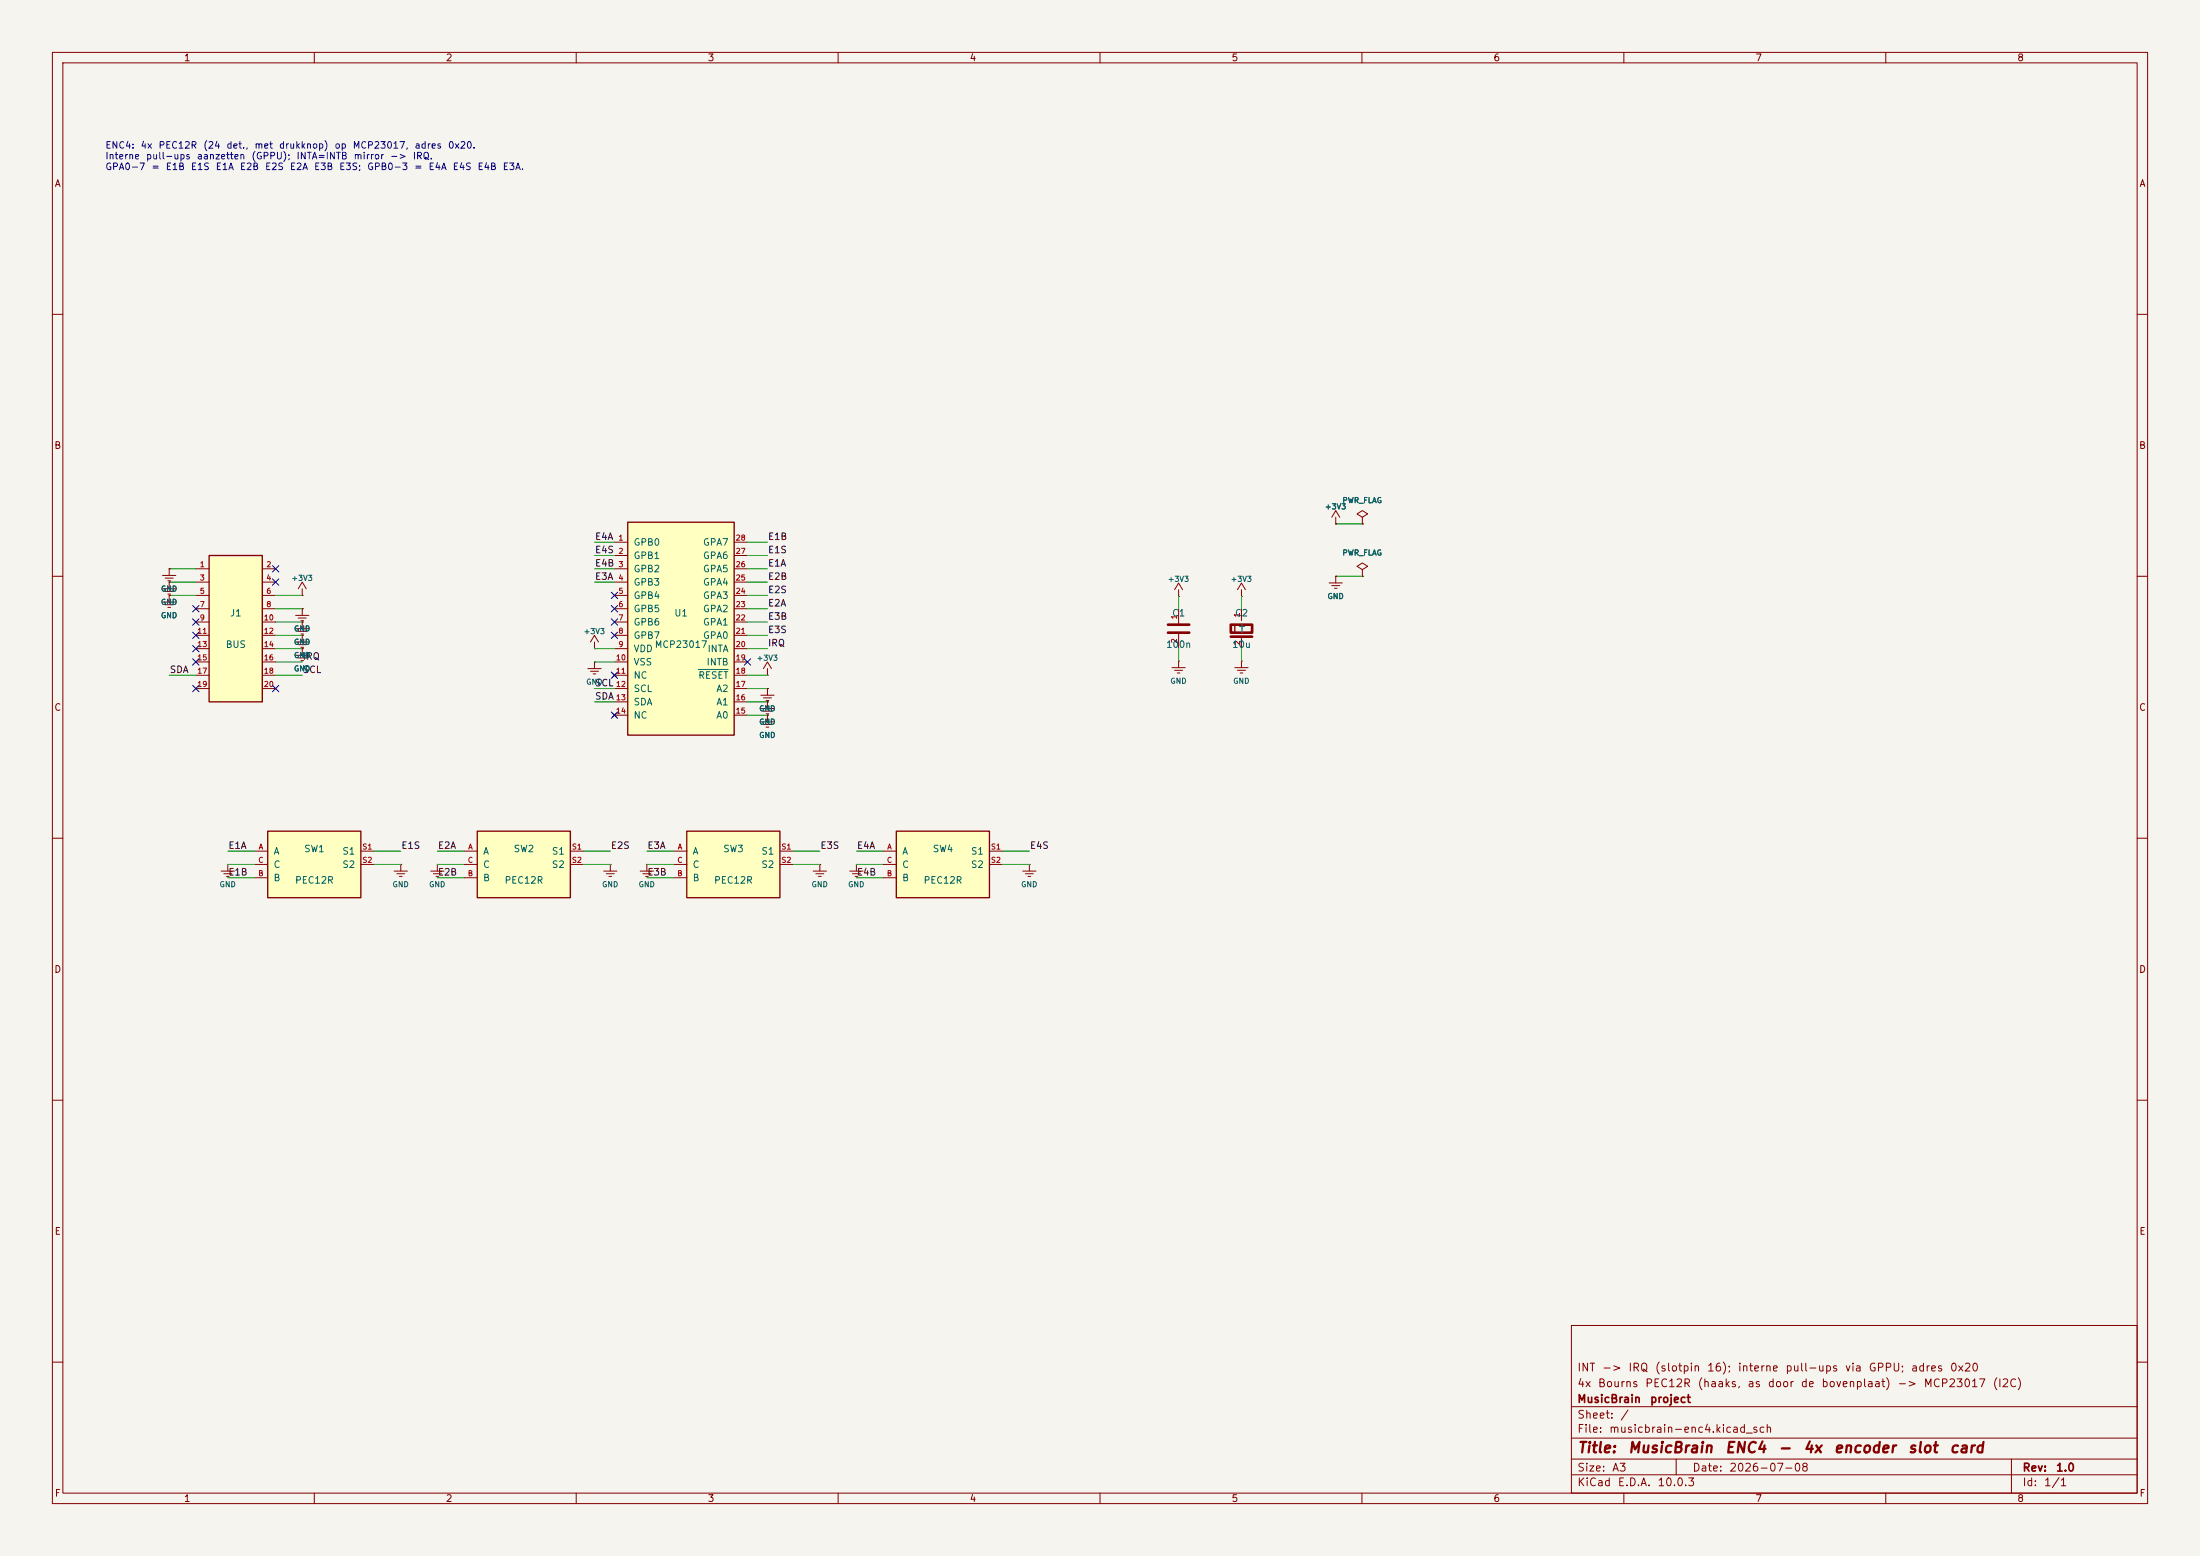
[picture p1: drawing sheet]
(kicad_sch
 (version 20231120)
 (generator "eeschema")
 (generator_version "8.0")
 (paper "A3")
 (title_block
  (title "MusicBrain ENC4 - 4x encoder slot card")
  (date "2026-07-08")
  (rev "1.0")
  (company "MusicBrain project")
  (comment 1 "4x Bourns PEC12R (haaks, as door de bovenplaat) -> MCP23017 (I2C)")
  (comment 2 "INT -> IRQ (slotpin 16); interne pull-ups via GPPU; adres 0x20"))
 (lib_symbols
  (symbol "Device:R"
   (pin_names (offset 0)) (pin_numbers (hide yes))
   (property "Reference" "R" (at 1.016 0 90) (effects (font (size 1.27 1.27))))
   (property "Value" "R" (at -1.016 0 90) (effects (font (size 1.27 1.27))))
   (property "Footprint" "" (at 0 0 0) (effects (font (size 1.27 1.27)) (hide yes)))
   (property "Datasheet" "" (at 0 0 0) (effects (font (size 1.27 1.27)) (hide yes)))
   (symbol "R_0_1"
    (polyline (pts (xy -1.016 -2.032) (xy 1.016 -2.032) (xy 1.016 2.032) (xy -1.016 2.032) (xy -1.016 -2.032)) (stroke (width 0) (type default)) (fill (type none))))
   (symbol "R_1_1"
    (pin passive line (at 0 3.81 270) (length 1.778) (name "~" (effects (font (size 1.27 1.27)))) (number "1" (effects (font (size 1.0 1.0)))))
    (pin passive line (at 0 -3.81 90) (length 1.778) (name "~" (effects (font (size 1.27 1.27)))) (number "2" (effects (font (size 1.0 1.0)))))))
  (symbol "Device:C"
   (pin_names (offset 0.254))
   (property "Reference" "C" (at 1.524 0 90) (effects (font (size 1.27 1.27))))
   (property "Value" "C" (at -1.524 0 90) (effects (font (size 1.27 1.27))))
   (property "Footprint" "" (at 0 0 0) (effects (font (size 1.27 1.27)) (hide yes)))
   (property "Datasheet" "" (at 0 0 0) (effects (font (size 1.27 1.27)) (hide yes)))
   (symbol "C_0_1"
    (polyline (pts (xy -2.032 -0.762) (xy 2.032 -0.762)) (stroke (width 0.508) (type default)) (fill (type none)))
    (polyline (pts (xy -2.032 0.762) (xy 2.032 0.762)) (stroke (width 0.508) (type default)) (fill (type none))))
   (symbol "C_1_1"
    (pin passive line (at 0 3.81 270) (length 3.048) (name "~" (effects (font (size 1.27 1.27)))) (number "1" (effects (font (size 1.0 1.0)))))
    (pin passive line (at 0 -3.81 90) (length 3.048) (name "~" (effects (font (size 1.27 1.27)))) (number "2" (effects (font (size 1.0 1.0)))))))
  (symbol "Device:C_Polarized"
   (pin_names (offset 0.254))
   (property "Reference" "C" (at 1.524 0 90) (effects (font (size 1.27 1.27))))
   (property "Value" "C_Polarized" (at -1.524 0 90) (effects (font (size 1.27 1.27))))
   (property "Footprint" "" (at 0 0 0) (effects (font (size 1.27 1.27)) (hide yes)))
   (property "Datasheet" "" (at 0 0 0) (effects (font (size 1.27 1.27)) (hide yes)))
   (symbol "C_Polarized_0_1"
    (rectangle (start -2.032 0.762) (end 2.032 -0.762) (stroke (width 0.508) (type default)) (fill (type none)))
    (polyline (pts (xy -2.032 -1.524) (xy 2.032 -1.524)) (stroke (width 0.508) (type default)) (fill (type none)))
    (polyline (pts (xy -1.27 -0.762) (xy -1.27 0.762)) (stroke (width 0.254) (type default)) (fill (type none))))
   (symbol "C_Polarized_1_1"
    (pin passive line (at 0 3.81 270) (length 2.286) (name "+" (effects (font (size 1.27 1.27)))) (number "1" (effects (font (size 1.0 1.0)))))
    (pin passive line (at 0 -3.81 90) (length 2.286) (name "-" (effects (font (size 1.27 1.27)))) (number "2" (effects (font (size 1.0 1.0)))))))
  (symbol "power:PWR_FLAG"
   (power)
   (pin_numbers (hide yes)) (pin_names (offset 0) (hide yes))
   (property "Reference" "#FLG" (at 0 1.905 0) (effects (font (size 1.27 1.27)) (hide yes)))
   (property "Value" "PWR_FLAG" (at 0 3.81 0) (effects (font (size 1.27 1.27))))
   (property "Footprint" "" (at 0 0 0) (effects (font (size 1.27 1.27)) (hide yes)))
   (property "Datasheet" "" (at 0 0 0) (effects (font (size 1.27 1.27)) (hide yes)))
   (symbol "PWR_FLAG_0_1"
    (polyline (pts (xy 0 0) (xy 0 1.27) (xy -1.016 1.905) (xy 0 2.54) (xy 1.016 1.905) (xy 0 1.27)) (stroke (width 0) (type default)) (fill (type none))))
   (symbol "PWR_FLAG_1_1"
    (pin power_out line (at 0 0 90) (length 0) (name "pwr" (effects (font (size 1.27 1.27)) (hide yes))) (number "1" (effects (font (size 1.0 1.0)))))))
  (symbol "Custom:Conn_02x10"
   (pin_names (offset 1.016) (hide yes))
   (property "Reference" "J" (at 0 15.24 0) (effects (font (size 1.27 1.27))))
   (property "Value" "Conn_02x10" (at 0 -15.24 0) (effects (font (size 1.27 1.27))))
   (property "Footprint" "" (at 0 0 0) (effects (font (size 1.27 1.27)) (hide yes)))
   (property "Datasheet" "" (at 0 0 0) (effects (font (size 1.27 1.27)) (hide yes)))
   (symbol "Conn_02x10_0_1"
    (rectangle (start -5.08 13.97) (end 5.08 -13.97) (stroke (width 0.254) (type default)) (fill (type background))))
   (symbol "Conn_02x10_1_1"
    (pin passive line (at -7.62 11.43 0) (length 2.54) (name "Pin_1" (effects (font (size 1.27 1.27)))) (number "1" (effects (font (size 1.0 1.0)))))
    (pin passive line (at 7.62 11.43 180) (length 2.54) (name "Pin_2" (effects (font (size 1.27 1.27)))) (number "2" (effects (font (size 1.0 1.0)))))
    (pin passive line (at -7.62 8.89 0) (length 2.54) (name "Pin_3" (effects (font (size 1.27 1.27)))) (number "3" (effects (font (size 1.0 1.0)))))
    (pin passive line (at 7.62 8.89 180) (length 2.54) (name "Pin_4" (effects (font (size 1.27 1.27)))) (number "4" (effects (font (size 1.0 1.0)))))
    (pin passive line (at -7.62 6.35 0) (length 2.54) (name "Pin_5" (effects (font (size 1.27 1.27)))) (number "5" (effects (font (size 1.0 1.0)))))
    (pin passive line (at 7.62 6.35 180) (length 2.54) (name "Pin_6" (effects (font (size 1.27 1.27)))) (number "6" (effects (font (size 1.0 1.0)))))
    (pin passive line (at -7.62 3.81 0) (length 2.54) (name "Pin_7" (effects (font (size 1.27 1.27)))) (number "7" (effects (font (size 1.0 1.0)))))
    (pin passive line (at 7.62 3.81 180) (length 2.54) (name "Pin_8" (effects (font (size 1.27 1.27)))) (number "8" (effects (font (size 1.0 1.0)))))
    (pin passive line (at -7.62 1.27 0) (length 2.54) (name "Pin_9" (effects (font (size 1.27 1.27)))) (number "9" (effects (font (size 1.0 1.0)))))
    (pin passive line (at 7.62 1.27 180) (length 2.54) (name "Pin_10" (effects (font (size 1.27 1.27)))) (number "10" (effects (font (size 1.0 1.0)))))
    (pin passive line (at -7.62 -1.27 0) (length 2.54) (name "Pin_11" (effects (font (size 1.27 1.27)))) (number "11" (effects (font (size 1.0 1.0)))))
    (pin passive line (at 7.62 -1.27 180) (length 2.54) (name "Pin_12" (effects (font (size 1.27 1.27)))) (number "12" (effects (font (size 1.0 1.0)))))
    (pin passive line (at -7.62 -3.81 0) (length 2.54) (name "Pin_13" (effects (font (size 1.27 1.27)))) (number "13" (effects (font (size 1.0 1.0)))))
    (pin passive line (at 7.62 -3.81 180) (length 2.54) (name "Pin_14" (effects (font (size 1.27 1.27)))) (number "14" (effects (font (size 1.0 1.0)))))
    (pin passive line (at -7.62 -6.35 0) (length 2.54) (name "Pin_15" (effects (font (size 1.27 1.27)))) (number "15" (effects (font (size 1.0 1.0)))))
    (pin passive line (at 7.62 -6.35 180) (length 2.54) (name "Pin_16" (effects (font (size 1.27 1.27)))) (number "16" (effects (font (size 1.0 1.0)))))
    (pin passive line (at -7.62 -8.89 0) (length 2.54) (name "Pin_17" (effects (font (size 1.27 1.27)))) (number "17" (effects (font (size 1.0 1.0)))))
    (pin passive line (at 7.62 -8.89 180) (length 2.54) (name "Pin_18" (effects (font (size 1.27 1.27)))) (number "18" (effects (font (size 1.0 1.0)))))
    (pin passive line (at -7.62 -11.43 0) (length 2.54) (name "Pin_19" (effects (font (size 1.27 1.27)))) (number "19" (effects (font (size 1.0 1.0)))))
    (pin passive line (at 7.62 -11.43 180) (length 2.54) (name "Pin_20" (effects (font (size 1.27 1.27)))) (number "20" (effects (font (size 1.0 1.0)))))))
  (symbol "Custom:MCP23017"
   (pin_names (offset 1.016))
   (property "Reference" "U" (at 0 21.59 0) (effects (font (size 1.27 1.27))))
   (property "Value" "MCP23017" (at 0 -21.59 0) (effects (font (size 1.27 1.27))))
   (property "Footprint" "" (at 0 0 0) (effects (font (size 1.27 1.27)) (hide yes)))
   (property "Datasheet" "" (at 0 0 0) (effects (font (size 1.27 1.27)) (hide yes)))
   (symbol "MCP23017_0_1"
    (rectangle (start -10.16 20.32) (end 10.16 -20.32) (stroke (width 0.254) (type default)) (fill (type background))))
   (symbol "MCP23017_1_1"
    (pin bidirectional line (at -12.7 16.51 0) (length 2.54) (name "GPB0" (effects (font (size 1.27 1.27)))) (number "1" (effects (font (size 1.0 1.0)))))
    (pin bidirectional line (at -12.7 13.97 0) (length 2.54) (name "GPB1" (effects (font (size 1.27 1.27)))) (number "2" (effects (font (size 1.0 1.0)))))
    (pin bidirectional line (at -12.7 11.43 0) (length 2.54) (name "GPB2" (effects (font (size 1.27 1.27)))) (number "3" (effects (font (size 1.0 1.0)))))
    (pin bidirectional line (at -12.7 8.89 0) (length 2.54) (name "GPB3" (effects (font (size 1.27 1.27)))) (number "4" (effects (font (size 1.0 1.0)))))
    (pin bidirectional line (at -12.7 6.35 0) (length 2.54) (name "GPB4" (effects (font (size 1.27 1.27)))) (number "5" (effects (font (size 1.0 1.0)))))
    (pin bidirectional line (at -12.7 3.81 0) (length 2.54) (name "GPB5" (effects (font (size 1.27 1.27)))) (number "6" (effects (font (size 1.0 1.0)))))
    (pin bidirectional line (at -12.7 1.27 0) (length 2.54) (name "GPB6" (effects (font (size 1.27 1.27)))) (number "7" (effects (font (size 1.0 1.0)))))
    (pin bidirectional line (at -12.7 -1.27 0) (length 2.54) (name "GPB7" (effects (font (size 1.27 1.27)))) (number "8" (effects (font (size 1.0 1.0)))))
    (pin power_in line (at -12.7 -3.81 0) (length 2.54) (name "VDD" (effects (font (size 1.27 1.27)))) (number "9" (effects (font (size 1.0 1.0)))))
    (pin power_in line (at -12.7 -6.35 0) (length 2.54) (name "VSS" (effects (font (size 1.27 1.27)))) (number "10" (effects (font (size 1.0 1.0)))))
    (pin no_connect line (at -12.7 -8.89 0) (length 2.54) (name "NC" (effects (font (size 1.27 1.27)))) (number "11" (effects (font (size 1.0 1.0)))))
    (pin input line (at -12.7 -11.43 0) (length 2.54) (name "SCL" (effects (font (size 1.27 1.27)))) (number "12" (effects (font (size 1.0 1.0)))))
    (pin bidirectional line (at -12.7 -13.97 0) (length 2.54) (name "SDA" (effects (font (size 1.27 1.27)))) (number "13" (effects (font (size 1.0 1.0)))))
    (pin no_connect line (at -12.7 -16.51 0) (length 2.54) (name "NC" (effects (font (size 1.27 1.27)))) (number "14" (effects (font (size 1.0 1.0)))))
    (pin bidirectional line (at 12.7 16.51 180) (length 2.54) (name "GPA7" (effects (font (size 1.27 1.27)))) (number "28" (effects (font (size 1.0 1.0)))))
    (pin bidirectional line (at 12.7 13.97 180) (length 2.54) (name "GPA6" (effects (font (size 1.27 1.27)))) (number "27" (effects (font (size 1.0 1.0)))))
    (pin bidirectional line (at 12.7 11.43 180) (length 2.54) (name "GPA5" (effects (font (size 1.27 1.27)))) (number "26" (effects (font (size 1.0 1.0)))))
    (pin bidirectional line (at 12.7 8.89 180) (length 2.54) (name "GPA4" (effects (font (size 1.27 1.27)))) (number "25" (effects (font (size 1.0 1.0)))))
    (pin bidirectional line (at 12.7 6.35 180) (length 2.54) (name "GPA3" (effects (font (size 1.27 1.27)))) (number "24" (effects (font (size 1.0 1.0)))))
    (pin bidirectional line (at 12.7 3.81 180) (length 2.54) (name "GPA2" (effects (font (size 1.27 1.27)))) (number "23" (effects (font (size 1.0 1.0)))))
    (pin bidirectional line (at 12.7 1.27 180) (length 2.54) (name "GPA1" (effects (font (size 1.27 1.27)))) (number "22" (effects (font (size 1.0 1.0)))))
    (pin bidirectional line (at 12.7 -1.27 180) (length 2.54) (name "GPA0" (effects (font (size 1.27 1.27)))) (number "21" (effects (font (size 1.0 1.0)))))
    (pin output line (at 12.7 -3.81 180) (length 2.54) (name "INTA" (effects (font (size 1.27 1.27)))) (number "20" (effects (font (size 1.0 1.0)))))
    (pin output line (at 12.7 -6.35 180) (length 2.54) (name "INTB" (effects (font (size 1.27 1.27)))) (number "19" (effects (font (size 1.0 1.0)))))
    (pin input line (at 12.7 -8.89 180) (length 2.54) (name "~{RESET}" (effects (font (size 1.27 1.27)))) (number "18" (effects (font (size 1.0 1.0)))))
    (pin input line (at 12.7 -11.43 180) (length 2.54) (name "A2" (effects (font (size 1.27 1.27)))) (number "17" (effects (font (size 1.0 1.0)))))
    (pin input line (at 12.7 -13.97 180) (length 2.54) (name "A1" (effects (font (size 1.27 1.27)))) (number "16" (effects (font (size 1.0 1.0)))))
    (pin input line (at 12.7 -16.51 180) (length 2.54) (name "A0" (effects (font (size 1.27 1.27)))) (number "15" (effects (font (size 1.0 1.0)))))))
  (symbol "Custom:PEC12R"
   (pin_names (offset 1.016))
   (property "Reference" "U" (at 0 7.62 0) (effects (font (size 1.27 1.27))))
   (property "Value" "PEC12R" (at 0 -7.62 0) (effects (font (size 1.27 1.27))))
   (property "Footprint" "" (at 0 0 0) (effects (font (size 1.27 1.27)) (hide yes)))
   (property "Datasheet" "" (at 0 0 0) (effects (font (size 1.27 1.27)) (hide yes)))
   (symbol "PEC12R_0_1"
    (rectangle (start -8.89 6.35) (end 8.89 -6.35) (stroke (width 0.254) (type default)) (fill (type background))))
   (symbol "PEC12R_1_1"
    (pin passive line (at -11.43 2.54 0) (length 2.54) (name "A" (effects (font (size 1.27 1.27)))) (number "A" (effects (font (size 1.0 1.0)))))
    (pin passive line (at -11.43 0 0) (length 2.54) (name "C" (effects (font (size 1.27 1.27)))) (number "C" (effects (font (size 1.0 1.0)))))
    (pin passive line (at -11.43 -2.54 0) (length 2.54) (name "B" (effects (font (size 1.27 1.27)))) (number "B" (effects (font (size 1.0 1.0)))))
    (pin passive line (at 11.43 2.54 180) (length 2.54) (name "S1" (effects (font (size 1.27 1.27)))) (number "S1" (effects (font (size 1.0 1.0)))))
    (pin passive line (at 11.43 0 180) (length 2.54) (name "S2" (effects (font (size 1.27 1.27)))) (number "S2" (effects (font (size 1.0 1.0)))))))
  (symbol "power:GND"
   (power)
   (pin_numbers (hide yes)) (pin_names (offset 0) (hide yes))
   (property "Reference" "#PWR" (at 0 -1.27 0) (effects (font (size 1.27 1.27)) (hide yes)))
   (property "Value" "GND" (at 0 -3.81 0) (effects (font (size 1.27 1.27))))
   (property "Footprint" "" (at 0 0 0) (effects (font (size 1.27 1.27)) (hide yes)))
   (property "Datasheet" "" (at 0 0 0) (effects (font (size 1.27 1.27)) (hide yes)))
   (symbol "GND_0_1"
    (polyline (pts (xy 0 0) (xy 0 -1.27)) (stroke (width 0) (type default)) (fill (type none)))
    (polyline (pts (xy -1.27 -1.27) (xy 1.27 -1.27)) (stroke (width 0) (type default)) (fill (type none)))
    (polyline (pts (xy -0.762 -1.778) (xy 0.762 -1.778)) (stroke (width 0) (type default)) (fill (type none)))
    (polyline (pts (xy -0.254 -2.286) (xy 0.254 -2.286)) (stroke (width 0) (type default)) (fill (type none))))
   (symbol "GND_1_1"
    (pin power_in line (at 0 0 270) (length 0) (name "GND" (effects (font (size 1.27 1.27)) (hide yes))) (number "1" (effects (font (size 1.0 1.0)))))))
  (symbol "power:+3V3"
   (power)
   (pin_numbers (hide yes)) (pin_names (offset 0) (hide yes))
   (property "Reference" "#PWR" (at 0 0 0) (effects (font (size 1.27 1.27)) (hide yes)))
   (property "Value" "+3V3" (at 0 3.302 0) (effects (font (size 1.27 1.27))))
   (property "Footprint" "" (at 0 0 0) (effects (font (size 1.27 1.27)) (hide yes)))
   (property "Datasheet" "" (at 0 0 0) (effects (font (size 1.27 1.27)) (hide yes)))
   (symbol "+3V3_0_1"
    (polyline (pts (xy 0 0) (xy 0 1.27)) (stroke (width 0) (type default)) (fill (type none)))
    (polyline (pts (xy -0.762 1.27) (xy 0 2.54) (xy 0.762 1.27)) (stroke (width 0) (type default)) (fill (type none))))
   (symbol "+3V3_1_1"
    (pin power_in line (at 0 0 90) (length 0) (name "+3V3" (effects (font (size 1.27 1.27)) (hide yes))) (number "1" (effects (font (size 1.0 1.0))))))))
 (symbol (lib_id "Custom:Conn_02x10") (at 45 120 0) (unit 1) (exclude_from_sim no) (in_bom yes) (on_board yes) (dnp no)
  (property "Reference" "J1" (at 45 117 0) (effects (font (size 1.27 1.27))))
  (property "Value" "BUS" (at 45 123 0) (effects (font (size 1.27 1.27))))
  (property "Footprint" "Connector_PinHeader_2.54mm:PinHeader_2x10_P2.54mm_Horizontal" (at 45 120 0) (effects (font (size 1.27 1.27)) (hide yes)))
  (property "Datasheet" "" (at 45 120 0) (effects (font (size 1.27 1.27)) (hide yes))))
 (wire (pts (xy 37.38 108.57) (xy 32.3 108.57)) (stroke (width 0) (type default)))
 (symbol (lib_id "power:GND") (at 32.3 108.57 0) (unit 1) (exclude_from_sim no) (in_bom yes) (on_board yes) (dnp no)
  (property "Reference" "#PWR001" (at 32.3 108.57 0) (effects (font (size 1.27 1.27)) (hide yes)))
  (property "Value" "GND" (at 32.3 112.38 0) (effects (font (size 1.016 1.016))))
  (property "Footprint" "" (at 32.3 108.57 0) (effects (font (size 1.27 1.27)) (hide yes)))
  (property "Datasheet" "" (at 32.3 108.57 0) (effects (font (size 1.27 1.27)) (hide yes))))
 (no_connect (at 52.62 108.57))
 (wire (pts (xy 37.38 111.11) (xy 32.3 111.11)) (stroke (width 0) (type default)))
 (symbol (lib_id "power:GND") (at 32.3 111.11 0) (unit 1) (exclude_from_sim no) (in_bom yes) (on_board yes) (dnp no)
  (property "Reference" "#PWR002" (at 32.3 111.11 0) (effects (font (size 1.27 1.27)) (hide yes)))
  (property "Value" "GND" (at 32.3 114.92 0) (effects (font (size 1.016 1.016))))
  (property "Footprint" "" (at 32.3 111.11 0) (effects (font (size 1.27 1.27)) (hide yes)))
  (property "Datasheet" "" (at 32.3 111.11 0) (effects (font (size 1.27 1.27)) (hide yes))))
 (no_connect (at 52.62 111.11))
 (wire (pts (xy 37.38 113.65) (xy 32.3 113.65)) (stroke (width 0) (type default)))
 (symbol (lib_id "power:GND") (at 32.3 113.65 0) (unit 1) (exclude_from_sim no) (in_bom yes) (on_board yes) (dnp no)
  (property "Reference" "#PWR003" (at 32.3 113.65 0) (effects (font (size 1.27 1.27)) (hide yes)))
  (property "Value" "GND" (at 32.3 117.46 0) (effects (font (size 1.016 1.016))))
  (property "Footprint" "" (at 32.3 113.65 0) (effects (font (size 1.27 1.27)) (hide yes)))
  (property "Datasheet" "" (at 32.3 113.65 0) (effects (font (size 1.27 1.27)) (hide yes))))
 (wire (pts (xy 52.62 113.65) (xy 57.7 113.65)) (stroke (width 0) (type default)))
 (symbol (lib_id "power:+3V3") (at 57.7 113.65 0) (unit 1) (exclude_from_sim no) (in_bom yes) (on_board yes) (dnp no)
  (property "Reference" "#PWR004" (at 57.7 113.65 0) (effects (font (size 1.27 1.27)) (hide yes)))
  (property "Value" "+3V3" (at 57.7 110.348 0) (effects (font (size 1.016 1.016))))
  (property "Footprint" "" (at 57.7 113.65 0) (effects (font (size 1.27 1.27)) (hide yes)))
  (property "Datasheet" "" (at 57.7 113.65 0) (effects (font (size 1.27 1.27)) (hide yes))))
 (no_connect (at 37.38 116.19))
 (wire (pts (xy 52.62 116.19) (xy 57.7 116.19)) (stroke (width 0) (type default)))
 (symbol (lib_id "power:GND") (at 57.7 116.19 0) (unit 1) (exclude_from_sim no) (in_bom yes) (on_board yes) (dnp no)
  (property "Reference" "#PWR005" (at 57.7 116.19 0) (effects (font (size 1.27 1.27)) (hide yes)))
  (property "Value" "GND" (at 57.7 120 0) (effects (font (size 1.016 1.016))))
  (property "Footprint" "" (at 57.7 116.19 0) (effects (font (size 1.27 1.27)) (hide yes)))
  (property "Datasheet" "" (at 57.7 116.19 0) (effects (font (size 1.27 1.27)) (hide yes))))
 (no_connect (at 37.38 118.73))
 (wire (pts (xy 52.62 118.73) (xy 57.7 118.73)) (stroke (width 0) (type default)))
 (symbol (lib_id "power:GND") (at 57.7 118.73 0) (unit 1) (exclude_from_sim no) (in_bom yes) (on_board yes) (dnp no)
  (property "Reference" "#PWR006" (at 57.7 118.73 0) (effects (font (size 1.27 1.27)) (hide yes)))
  (property "Value" "GND" (at 57.7 122.54 0) (effects (font (size 1.016 1.016))))
  (property "Footprint" "" (at 57.7 118.73 0) (effects (font (size 1.27 1.27)) (hide yes)))
  (property "Datasheet" "" (at 57.7 118.73 0) (effects (font (size 1.27 1.27)) (hide yes))))
 (no_connect (at 37.38 121.27))
 (wire (pts (xy 52.62 121.27) (xy 57.7 121.27)) (stroke (width 0) (type default)))
 (symbol (lib_id "power:GND") (at 57.7 121.27 0) (unit 1) (exclude_from_sim no) (in_bom yes) (on_board yes) (dnp no)
  (property "Reference" "#PWR007" (at 57.7 121.27 0) (effects (font (size 1.27 1.27)) (hide yes)))
  (property "Value" "GND" (at 57.7 125.08 0) (effects (font (size 1.016 1.016))))
  (property "Footprint" "" (at 57.7 121.27 0) (effects (font (size 1.27 1.27)) (hide yes)))
  (property "Datasheet" "" (at 57.7 121.27 0) (effects (font (size 1.27 1.27)) (hide yes))))
 (no_connect (at 37.38 123.81))
 (wire (pts (xy 52.62 123.81) (xy 57.7 123.81)) (stroke (width 0) (type default)))
 (symbol (lib_id "power:GND") (at 57.7 123.81 0) (unit 1) (exclude_from_sim no) (in_bom yes) (on_board yes) (dnp no)
  (property "Reference" "#PWR008" (at 57.7 123.81 0) (effects (font (size 1.27 1.27)) (hide yes)))
  (property "Value" "GND" (at 57.7 127.62 0) (effects (font (size 1.016 1.016))))
  (property "Footprint" "" (at 57.7 123.81 0) (effects (font (size 1.27 1.27)) (hide yes)))
  (property "Datasheet" "" (at 57.7 123.81 0) (effects (font (size 1.27 1.27)) (hide yes))))
 (no_connect (at 37.38 126.35))
 (wire (pts (xy 52.62 126.35) (xy 57.7 126.35)) (stroke (width 0) (type default)))
 (label "IRQ" (at 57.7 126.35 0) (effects (font (size 1.27 1.27)) (justify left bottom)))
 (wire (pts (xy 37.38 128.89) (xy 32.3 128.89)) (stroke (width 0) (type default)))
 (label "SDA" (at 32.3 128.89 0) (effects (font (size 1.27 1.27)) (justify left bottom)))
 (wire (pts (xy 52.62 128.89) (xy 57.7 128.89)) (stroke (width 0) (type default)))
 (label "SCL" (at 57.7 128.89 0) (effects (font (size 1.27 1.27)) (justify left bottom)))
 (no_connect (at 37.38 131.43))
 (no_connect (at 52.62 131.43))
 (symbol (lib_id "Custom:MCP23017") (at 130 120 0) (unit 1) (exclude_from_sim no) (in_bom yes) (on_board yes) (dnp no)
  (property "Reference" "U1" (at 130 117 0) (effects (font (size 1.27 1.27))))
  (property "Value" "MCP23017" (at 130 123 0) (effects (font (size 1.27 1.27))))
  (property "Footprint" "Package_SO:SOIC-28W_7.5x17.9mm_P1.27mm" (at 130 120 0) (effects (font (size 1.27 1.27)) (hide yes)))
  (property "Datasheet" "" (at 130 120 0) (effects (font (size 1.27 1.27)) (hide yes))))
 (wire (pts (xy 117.3 103.49) (xy 113.49 103.49)) (stroke (width 0) (type default)))
 (label "E4A" (at 113.49 103.49 0) (effects (font (size 1.27 1.27)) (justify left bottom)))
 (wire (pts (xy 117.3 106.03) (xy 113.49 106.03)) (stroke (width 0) (type default)))
 (label "E4S" (at 113.49 106.03 0) (effects (font (size 1.27 1.27)) (justify left bottom)))
 (wire (pts (xy 117.3 108.57) (xy 113.49 108.57)) (stroke (width 0) (type default)))
 (label "E4B" (at 113.49 108.57 0) (effects (font (size 1.27 1.27)) (justify left bottom)))
 (wire (pts (xy 117.3 111.11) (xy 113.49 111.11)) (stroke (width 0) (type default)))
 (label "E3A" (at 113.49 111.11 0) (effects (font (size 1.27 1.27)) (justify left bottom)))
 (no_connect (at 117.3 113.65))
 (no_connect (at 117.3 116.19))
 (no_connect (at 117.3 118.73))
 (no_connect (at 117.3 121.27))
 (wire (pts (xy 117.3 123.81) (xy 113.49 123.81)) (stroke (width 0) (type default)))
 (symbol (lib_id "power:+3V3") (at 113.49 123.81 0) (unit 1) (exclude_from_sim no) (in_bom yes) (on_board yes) (dnp no)
  (property "Reference" "#PWR009" (at 113.49 123.81 0) (effects (font (size 1.27 1.27)) (hide yes)))
  (property "Value" "+3V3" (at 113.49 120.508 0) (effects (font (size 1.016 1.016))))
  (property "Footprint" "" (at 113.49 123.81 0) (effects (font (size 1.27 1.27)) (hide yes)))
  (property "Datasheet" "" (at 113.49 123.81 0) (effects (font (size 1.27 1.27)) (hide yes))))
 (wire (pts (xy 117.3 126.35) (xy 113.49 126.35)) (stroke (width 0) (type default)))
 (symbol (lib_id "power:GND") (at 113.49 126.35 0) (unit 1) (exclude_from_sim no) (in_bom yes) (on_board yes) (dnp no)
  (property "Reference" "#PWR010" (at 113.49 126.35 0) (effects (font (size 1.27 1.27)) (hide yes)))
  (property "Value" "GND" (at 113.49 130.16 0) (effects (font (size 1.016 1.016))))
  (property "Footprint" "" (at 113.49 126.35 0) (effects (font (size 1.27 1.27)) (hide yes)))
  (property "Datasheet" "" (at 113.49 126.35 0) (effects (font (size 1.27 1.27)) (hide yes))))
 (no_connect (at 117.3 128.89))
 (wire (pts (xy 117.3 131.43) (xy 113.49 131.43)) (stroke (width 0) (type default)))
 (label "SCL" (at 113.49 131.43 0) (effects (font (size 1.27 1.27)) (justify left bottom)))
 (wire (pts (xy 117.3 133.97) (xy 113.49 133.97)) (stroke (width 0) (type default)))
 (label "SDA" (at 113.49 133.97 0) (effects (font (size 1.27 1.27)) (justify left bottom)))
 (no_connect (at 117.3 136.51))
 (wire (pts (xy 142.7 103.49) (xy 146.51 103.49)) (stroke (width 0) (type default)))
 (label "E1B" (at 146.51 103.49 0) (effects (font (size 1.27 1.27)) (justify left bottom)))
 (wire (pts (xy 142.7 106.03) (xy 146.51 106.03)) (stroke (width 0) (type default)))
 (label "E1S" (at 146.51 106.03 0) (effects (font (size 1.27 1.27)) (justify left bottom)))
 (wire (pts (xy 142.7 108.57) (xy 146.51 108.57)) (stroke (width 0) (type default)))
 (label "E1A" (at 146.51 108.57 0) (effects (font (size 1.27 1.27)) (justify left bottom)))
 (wire (pts (xy 142.7 111.11) (xy 146.51 111.11)) (stroke (width 0) (type default)))
 (label "E2B" (at 146.51 111.11 0) (effects (font (size 1.27 1.27)) (justify left bottom)))
 (wire (pts (xy 142.7 113.65) (xy 146.51 113.65)) (stroke (width 0) (type default)))
 (label "E2S" (at 146.51 113.65 0) (effects (font (size 1.27 1.27)) (justify left bottom)))
 (wire (pts (xy 142.7 116.19) (xy 146.51 116.19)) (stroke (width 0) (type default)))
 (label "E2A" (at 146.51 116.19 0) (effects (font (size 1.27 1.27)) (justify left bottom)))
 (wire (pts (xy 142.7 118.73) (xy 146.51 118.73)) (stroke (width 0) (type default)))
 (label "E3B" (at 146.51 118.73 0) (effects (font (size 1.27 1.27)) (justify left bottom)))
 (wire (pts (xy 142.7 121.27) (xy 146.51 121.27)) (stroke (width 0) (type default)))
 (label "E3S" (at 146.51 121.27 0) (effects (font (size 1.27 1.27)) (justify left bottom)))
 (wire (pts (xy 142.7 123.81) (xy 146.51 123.81)) (stroke (width 0) (type default)))
 (label "IRQ" (at 146.51 123.81 0) (effects (font (size 1.27 1.27)) (justify left bottom)))
 (no_connect (at 142.7 126.35))
 (wire (pts (xy 142.7 128.89) (xy 146.51 128.89)) (stroke (width 0) (type default)))
 (symbol (lib_id "power:+3V3") (at 146.51 128.89 0) (unit 1) (exclude_from_sim no) (in_bom yes) (on_board yes) (dnp no)
  (property "Reference" "#PWR011" (at 146.51 128.89 0) (effects (font (size 1.27 1.27)) (hide yes)))
  (property "Value" "+3V3" (at 146.51 125.588 0) (effects (font (size 1.016 1.016))))
  (property "Footprint" "" (at 146.51 128.89 0) (effects (font (size 1.27 1.27)) (hide yes)))
  (property "Datasheet" "" (at 146.51 128.89 0) (effects (font (size 1.27 1.27)) (hide yes))))
 (wire (pts (xy 142.7 131.43) (xy 146.51 131.43)) (stroke (width 0) (type default)))
 (symbol (lib_id "power:GND") (at 146.51 131.43 0) (unit 1) (exclude_from_sim no) (in_bom yes) (on_board yes) (dnp no)
  (property "Reference" "#PWR012" (at 146.51 131.43 0) (effects (font (size 1.27 1.27)) (hide yes)))
  (property "Value" "GND" (at 146.51 135.24 0) (effects (font (size 1.016 1.016))))
  (property "Footprint" "" (at 146.51 131.43 0) (effects (font (size 1.27 1.27)) (hide yes)))
  (property "Datasheet" "" (at 146.51 131.43 0) (effects (font (size 1.27 1.27)) (hide yes))))
 (wire (pts (xy 142.7 133.97) (xy 146.51 133.97)) (stroke (width 0) (type default)))
 (symbol (lib_id "power:GND") (at 146.51 133.97 0) (unit 1) (exclude_from_sim no) (in_bom yes) (on_board yes) (dnp no)
  (property "Reference" "#PWR013" (at 146.51 133.97 0) (effects (font (size 1.27 1.27)) (hide yes)))
  (property "Value" "GND" (at 146.51 137.78 0) (effects (font (size 1.016 1.016))))
  (property "Footprint" "" (at 146.51 133.97 0) (effects (font (size 1.27 1.27)) (hide yes)))
  (property "Datasheet" "" (at 146.51 133.97 0) (effects (font (size 1.27 1.27)) (hide yes))))
 (wire (pts (xy 142.7 136.51) (xy 146.51 136.51)) (stroke (width 0) (type default)))
 (symbol (lib_id "power:GND") (at 146.51 136.51 0) (unit 1) (exclude_from_sim no) (in_bom yes) (on_board yes) (dnp no)
  (property "Reference" "#PWR014" (at 146.51 136.51 0) (effects (font (size 1.27 1.27)) (hide yes)))
  (property "Value" "GND" (at 146.51 140.32 0) (effects (font (size 1.016 1.016))))
  (property "Footprint" "" (at 146.51 136.51 0) (effects (font (size 1.27 1.27)) (hide yes)))
  (property "Datasheet" "" (at 146.51 136.51 0) (effects (font (size 1.27 1.27)) (hide yes))))
 (symbol (lib_id "Custom:PEC12R") (at 60 165 0) (unit 1) (exclude_from_sim no) (in_bom yes) (on_board yes) (dnp no)
  (property "Reference" "SW1" (at 60 162 0) (effects (font (size 1.27 1.27))))
  (property "Value" "PEC12R" (at 60 168 0) (effects (font (size 1.27 1.27))))
  (property "Footprint" "Rotary_Encoder:RotaryEncoder_Bourns_Horizontal_PEC12R-2x17F-Sxxxx" (at 60 165 0) (effects (font (size 1.27 1.27)) (hide yes)))
  (property "Datasheet" "" (at 60 165 0) (effects (font (size 1.27 1.27)) (hide yes))))
 (wire (pts (xy 48.57 162.46) (xy 43.49 162.46)) (stroke (width 0) (type default)))
 (label "E1A" (at 43.49 162.46 0) (effects (font (size 1.27 1.27)) (justify left bottom)))
 (wire (pts (xy 48.57 165) (xy 43.49 165)) (stroke (width 0) (type default)))
 (symbol (lib_id "power:GND") (at 43.49 165 0) (unit 1) (exclude_from_sim no) (in_bom yes) (on_board yes) (dnp no)
  (property "Reference" "#PWR015" (at 43.49 165 0) (effects (font (size 1.27 1.27)) (hide yes)))
  (property "Value" "GND" (at 43.49 168.81 0) (effects (font (size 1.016 1.016))))
  (property "Footprint" "" (at 43.49 165 0) (effects (font (size 1.27 1.27)) (hide yes)))
  (property "Datasheet" "" (at 43.49 165 0) (effects (font (size 1.27 1.27)) (hide yes))))
 (wire (pts (xy 48.57 167.54) (xy 43.49 167.54)) (stroke (width 0) (type default)))
 (label "E1B" (at 43.49 167.54 0) (effects (font (size 1.27 1.27)) (justify left bottom)))
 (wire (pts (xy 71.43 162.46) (xy 76.51 162.46)) (stroke (width 0) (type default)))
 (label "E1S" (at 76.51 162.46 0) (effects (font (size 1.27 1.27)) (justify left bottom)))
 (wire (pts (xy 71.43 165) (xy 76.51 165)) (stroke (width 0) (type default)))
 (symbol (lib_id "power:GND") (at 76.51 165 0) (unit 1) (exclude_from_sim no) (in_bom yes) (on_board yes) (dnp no)
  (property "Reference" "#PWR016" (at 76.51 165 0) (effects (font (size 1.27 1.27)) (hide yes)))
  (property "Value" "GND" (at 76.51 168.81 0) (effects (font (size 1.016 1.016))))
  (property "Footprint" "" (at 76.51 165 0) (effects (font (size 1.27 1.27)) (hide yes)))
  (property "Datasheet" "" (at 76.51 165 0) (effects (font (size 1.27 1.27)) (hide yes))))
 (symbol (lib_id "Custom:PEC12R") (at 100 165 0) (unit 1) (exclude_from_sim no) (in_bom yes) (on_board yes) (dnp no)
  (property "Reference" "SW2" (at 100 162 0) (effects (font (size 1.27 1.27))))
  (property "Value" "PEC12R" (at 100 168 0) (effects (font (size 1.27 1.27))))
  (property "Footprint" "Rotary_Encoder:RotaryEncoder_Bourns_Horizontal_PEC12R-2x17F-Sxxxx" (at 100 165 0) (effects (font (size 1.27 1.27)) (hide yes)))
  (property "Datasheet" "" (at 100 165 0) (effects (font (size 1.27 1.27)) (hide yes))))
 (wire (pts (xy 88.57 162.46) (xy 83.49 162.46)) (stroke (width 0) (type default)))
 (label "E2A" (at 83.49 162.46 0) (effects (font (size 1.27 1.27)) (justify left bottom)))
 (wire (pts (xy 88.57 165) (xy 83.49 165)) (stroke (width 0) (type default)))
 (symbol (lib_id "power:GND") (at 83.49 165 0) (unit 1) (exclude_from_sim no) (in_bom yes) (on_board yes) (dnp no)
  (property "Reference" "#PWR017" (at 83.49 165 0) (effects (font (size 1.27 1.27)) (hide yes)))
  (property "Value" "GND" (at 83.49 168.81 0) (effects (font (size 1.016 1.016))))
  (property "Footprint" "" (at 83.49 165 0) (effects (font (size 1.27 1.27)) (hide yes)))
  (property "Datasheet" "" (at 83.49 165 0) (effects (font (size 1.27 1.27)) (hide yes))))
 (wire (pts (xy 88.57 167.54) (xy 83.49 167.54)) (stroke (width 0) (type default)))
 (label "E2B" (at 83.49 167.54 0) (effects (font (size 1.27 1.27)) (justify left bottom)))
 (wire (pts (xy 111.43 162.46) (xy 116.51 162.46)) (stroke (width 0) (type default)))
 (label "E2S" (at 116.51 162.46 0) (effects (font (size 1.27 1.27)) (justify left bottom)))
 (wire (pts (xy 111.43 165) (xy 116.51 165)) (stroke (width 0) (type default)))
 (symbol (lib_id "power:GND") (at 116.51 165 0) (unit 1) (exclude_from_sim no) (in_bom yes) (on_board yes) (dnp no)
  (property "Reference" "#PWR018" (at 116.51 165 0) (effects (font (size 1.27 1.27)) (hide yes)))
  (property "Value" "GND" (at 116.51 168.81 0) (effects (font (size 1.016 1.016))))
  (property "Footprint" "" (at 116.51 165 0) (effects (font (size 1.27 1.27)) (hide yes)))
  (property "Datasheet" "" (at 116.51 165 0) (effects (font (size 1.27 1.27)) (hide yes))))
 (symbol (lib_id "Custom:PEC12R") (at 140 165 0) (unit 1) (exclude_from_sim no) (in_bom yes) (on_board yes) (dnp no)
  (property "Reference" "SW3" (at 140 162 0) (effects (font (size 1.27 1.27))))
  (property "Value" "PEC12R" (at 140 168 0) (effects (font (size 1.27 1.27))))
  (property "Footprint" "Rotary_Encoder:RotaryEncoder_Bourns_Horizontal_PEC12R-2x17F-Sxxxx" (at 140 165 0) (effects (font (size 1.27 1.27)) (hide yes)))
  (property "Datasheet" "" (at 140 165 0) (effects (font (size 1.27 1.27)) (hide yes))))
 (wire (pts (xy 128.57 162.46) (xy 123.49 162.46)) (stroke (width 0) (type default)))
 (label "E3A" (at 123.49 162.46 0) (effects (font (size 1.27 1.27)) (justify left bottom)))
 (wire (pts (xy 128.57 165) (xy 123.49 165)) (stroke (width 0) (type default)))
 (symbol (lib_id "power:GND") (at 123.49 165 0) (unit 1) (exclude_from_sim no) (in_bom yes) (on_board yes) (dnp no)
  (property "Reference" "#PWR019" (at 123.49 165 0) (effects (font (size 1.27 1.27)) (hide yes)))
  (property "Value" "GND" (at 123.49 168.81 0) (effects (font (size 1.016 1.016))))
  (property "Footprint" "" (at 123.49 165 0) (effects (font (size 1.27 1.27)) (hide yes)))
  (property "Datasheet" "" (at 123.49 165 0) (effects (font (size 1.27 1.27)) (hide yes))))
 (wire (pts (xy 128.57 167.54) (xy 123.49 167.54)) (stroke (width 0) (type default)))
 (label "E3B" (at 123.49 167.54 0) (effects (font (size 1.27 1.27)) (justify left bottom)))
 (wire (pts (xy 151.43 162.46) (xy 156.51 162.46)) (stroke (width 0) (type default)))
 (label "E3S" (at 156.51 162.46 0) (effects (font (size 1.27 1.27)) (justify left bottom)))
 (wire (pts (xy 151.43 165) (xy 156.51 165)) (stroke (width 0) (type default)))
 (symbol (lib_id "power:GND") (at 156.51 165 0) (unit 1) (exclude_from_sim no) (in_bom yes) (on_board yes) (dnp no)
  (property "Reference" "#PWR020" (at 156.51 165 0) (effects (font (size 1.27 1.27)) (hide yes)))
  (property "Value" "GND" (at 156.51 168.81 0) (effects (font (size 1.016 1.016))))
  (property "Footprint" "" (at 156.51 165 0) (effects (font (size 1.27 1.27)) (hide yes)))
  (property "Datasheet" "" (at 156.51 165 0) (effects (font (size 1.27 1.27)) (hide yes))))
 (symbol (lib_id "Custom:PEC12R") (at 180 165 0) (unit 1) (exclude_from_sim no) (in_bom yes) (on_board yes) (dnp no)
  (property "Reference" "SW4" (at 180 162 0) (effects (font (size 1.27 1.27))))
  (property "Value" "PEC12R" (at 180 168 0) (effects (font (size 1.27 1.27))))
  (property "Footprint" "Rotary_Encoder:RotaryEncoder_Bourns_Horizontal_PEC12R-2x17F-Sxxxx" (at 180 165 0) (effects (font (size 1.27 1.27)) (hide yes)))
  (property "Datasheet" "" (at 180 165 0) (effects (font (size 1.27 1.27)) (hide yes))))
 (wire (pts (xy 168.57 162.46) (xy 163.49 162.46)) (stroke (width 0) (type default)))
 (label "E4A" (at 163.49 162.46 0) (effects (font (size 1.27 1.27)) (justify left bottom)))
 (wire (pts (xy 168.57 165) (xy 163.49 165)) (stroke (width 0) (type default)))
 (symbol (lib_id "power:GND") (at 163.49 165 0) (unit 1) (exclude_from_sim no) (in_bom yes) (on_board yes) (dnp no)
  (property "Reference" "#PWR021" (at 163.49 165 0) (effects (font (size 1.27 1.27)) (hide yes)))
  (property "Value" "GND" (at 163.49 168.81 0) (effects (font (size 1.016 1.016))))
  (property "Footprint" "" (at 163.49 165 0) (effects (font (size 1.27 1.27)) (hide yes)))
  (property "Datasheet" "" (at 163.49 165 0) (effects (font (size 1.27 1.27)) (hide yes))))
 (wire (pts (xy 168.57 167.54) (xy 163.49 167.54)) (stroke (width 0) (type default)))
 (label "E4B" (at 163.49 167.54 0) (effects (font (size 1.27 1.27)) (justify left bottom)))
 (wire (pts (xy 191.43 162.46) (xy 196.51 162.46)) (stroke (width 0) (type default)))
 (label "E4S" (at 196.51 162.46 0) (effects (font (size 1.27 1.27)) (justify left bottom)))
 (wire (pts (xy 191.43 165) (xy 196.51 165)) (stroke (width 0) (type default)))
 (symbol (lib_id "power:GND") (at 196.51 165 0) (unit 1) (exclude_from_sim no) (in_bom yes) (on_board yes) (dnp no)
  (property "Reference" "#PWR022" (at 196.51 165 0) (effects (font (size 1.27 1.27)) (hide yes)))
  (property "Value" "GND" (at 196.51 168.81 0) (effects (font (size 1.016 1.016))))
  (property "Footprint" "" (at 196.51 165 0) (effects (font (size 1.27 1.27)) (hide yes)))
  (property "Datasheet" "" (at 196.51 165 0) (effects (font (size 1.27 1.27)) (hide yes))))
 (symbol (lib_id "Device:C") (at 225 120 0) (unit 1) (exclude_from_sim no) (in_bom yes) (on_board yes) (dnp no)
  (property "Reference" "C1" (at 225 117 0) (effects (font (size 1.27 1.27))))
  (property "Value" "100n" (at 225 123 0) (effects (font (size 1.27 1.27))))
  (property "Footprint" "Capacitor_SMD:C_0805_2012Metric" (at 225 120 0) (effects (font (size 1.27 1.27)) (hide yes)))
  (property "Datasheet" "" (at 225 120 0) (effects (font (size 1.27 1.27)) (hide yes))))
 (wire (pts (xy 225 116.19) (xy 225 113.83)) (stroke (width 0) (type default)))
 (symbol (lib_id "power:+3V3") (at 225 113.83 0) (unit 1) (exclude_from_sim no) (in_bom yes) (on_board yes) (dnp no)
  (property "Reference" "#PWR023" (at 225 113.83 0) (effects (font (size 1.27 1.27)) (hide yes)))
  (property "Value" "+3V3" (at 225 110.528 0) (effects (font (size 1.016 1.016))))
  (property "Footprint" "" (at 225 113.83 0) (effects (font (size 1.27 1.27)) (hide yes)))
  (property "Datasheet" "" (at 225 113.83 0) (effects (font (size 1.27 1.27)) (hide yes))))
 (wire (pts (xy 225 123.81) (xy 225 126.17)) (stroke (width 0) (type default)))
 (symbol (lib_id "power:GND") (at 225 126.17 0) (unit 1) (exclude_from_sim no) (in_bom yes) (on_board yes) (dnp no)
  (property "Reference" "#PWR024" (at 225 126.17 0) (effects (font (size 1.27 1.27)) (hide yes)))
  (property "Value" "GND" (at 225 129.98 0) (effects (font (size 1.016 1.016))))
  (property "Footprint" "" (at 225 126.17 0) (effects (font (size 1.27 1.27)) (hide yes)))
  (property "Datasheet" "" (at 225 126.17 0) (effects (font (size 1.27 1.27)) (hide yes))))
 (symbol (lib_id "Device:C_Polarized") (at 237 120 0) (unit 1) (exclude_from_sim no) (in_bom yes) (on_board yes) (dnp no)
  (property "Reference" "C2" (at 237 117 0) (effects (font (size 1.27 1.27))))
  (property "Value" "10u" (at 237 123 0) (effects (font (size 1.27 1.27))))
  (property "Footprint" "Capacitor_SMD:CP_Elec_4x5.3" (at 237 120 0) (effects (font (size 1.27 1.27)) (hide yes)))
  (property "Datasheet" "" (at 237 120 0) (effects (font (size 1.27 1.27)) (hide yes))))
 (wire (pts (xy 237 116.19) (xy 237 113.83)) (stroke (width 0) (type default)))
 (symbol (lib_id "power:+3V3") (at 237 113.83 0) (unit 1) (exclude_from_sim no) (in_bom yes) (on_board yes) (dnp no)
  (property "Reference" "#PWR025" (at 237 113.83 0) (effects (font (size 1.27 1.27)) (hide yes)))
  (property "Value" "+3V3" (at 237 110.528 0) (effects (font (size 1.016 1.016))))
  (property "Footprint" "" (at 237 113.83 0) (effects (font (size 1.27 1.27)) (hide yes)))
  (property "Datasheet" "" (at 237 113.83 0) (effects (font (size 1.27 1.27)) (hide yes))))
 (wire (pts (xy 237 123.81) (xy 237 126.17)) (stroke (width 0) (type default)))
 (symbol (lib_id "power:GND") (at 237 126.17 0) (unit 1) (exclude_from_sim no) (in_bom yes) (on_board yes) (dnp no)
  (property "Reference" "#PWR026" (at 237 126.17 0) (effects (font (size 1.27 1.27)) (hide yes)))
  (property "Value" "GND" (at 237 129.98 0) (effects (font (size 1.016 1.016))))
  (property "Footprint" "" (at 237 126.17 0) (effects (font (size 1.27 1.27)) (hide yes)))
  (property "Datasheet" "" (at 237 126.17 0) (effects (font (size 1.27 1.27)) (hide yes))))
 (wire (pts (xy 255 100) (xy 260.08 100)) (stroke (width 0) (type default)))
 (symbol (lib_id "power:+3V3") (at 255 100 0) (unit 1) (exclude_from_sim no) (in_bom yes) (on_board yes) (dnp no)
  (property "Reference" "#PWR027" (at 255 100 0) (effects (font (size 1.27 1.27)) (hide yes)))
  (property "Value" "+3V3" (at 255 96.698 0) (effects (font (size 1.016 1.016))))
  (property "Footprint" "" (at 255 100 0) (effects (font (size 1.27 1.27)) (hide yes)))
  (property "Datasheet" "" (at 255 100 0) (effects (font (size 1.27 1.27)) (hide yes))))
 (symbol (lib_id "power:PWR_FLAG") (at 260.08 100 0) (unit 1) (exclude_from_sim no) (in_bom yes) (on_board yes) (dnp no)
  (property "Reference" "#FLG01" (at 260.08 100 0) (effects (font (size 1.27 1.27)) (hide yes)))
  (property "Value" "PWR_FLAG" (at 260.08 95.5 0) (effects (font (size 1.016 1.016))))
  (property "Footprint" "" (at 260.08 100 0) (effects (font (size 1.27 1.27)) (hide yes)))
  (property "Datasheet" "" (at 260.08 100 0) (effects (font (size 1.27 1.27)) (hide yes))))
 (wire (pts (xy 255 110) (xy 260.08 110)) (stroke (width 0) (type default)))
 (symbol (lib_id "power:GND") (at 255 110 0) (unit 1) (exclude_from_sim no) (in_bom yes) (on_board yes) (dnp no)
  (property "Reference" "#PWR028" (at 255 110 0) (effects (font (size 1.27 1.27)) (hide yes)))
  (property "Value" "GND" (at 255 113.81 0) (effects (font (size 1.016 1.016))))
  (property "Footprint" "" (at 255 110 0) (effects (font (size 1.27 1.27)) (hide yes)))
  (property "Datasheet" "" (at 255 110 0) (effects (font (size 1.27 1.27)) (hide yes))))
 (symbol (lib_id "power:PWR_FLAG") (at 260.08 110 0) (unit 1) (exclude_from_sim no) (in_bom yes) (on_board yes) (dnp no)
  (property "Reference" "#FLG02" (at 260.08 110 0) (effects (font (size 1.27 1.27)) (hide yes)))
  (property "Value" "PWR_FLAG" (at 260.08 105.5 0) (effects (font (size 1.016 1.016))))
  (property "Footprint" "" (at 260.08 110 0) (effects (font (size 1.27 1.27)) (hide yes)))
  (property "Datasheet" "" (at 260.08 110 0) (effects (font (size 1.27 1.27)) (hide yes))))
 (text "ENC4: 4x PEC12R (24 det., met drukknop) op MCP23017, adres 0x20.\nInterne pull-ups aanzetten (GPPU); INTA=INTB mirror -> IRQ.\nGPA0-7 = E1B E1S E1A E2B E2S E2A E3B E3S; GPB0-3 = E4A E4S E4B E3A." (exclude_from_sim no) (at 20 30 0) (effects (font (size 1.27 1.27)) (justify left)))
 (sheet_instances (path "" (page "1"))))
